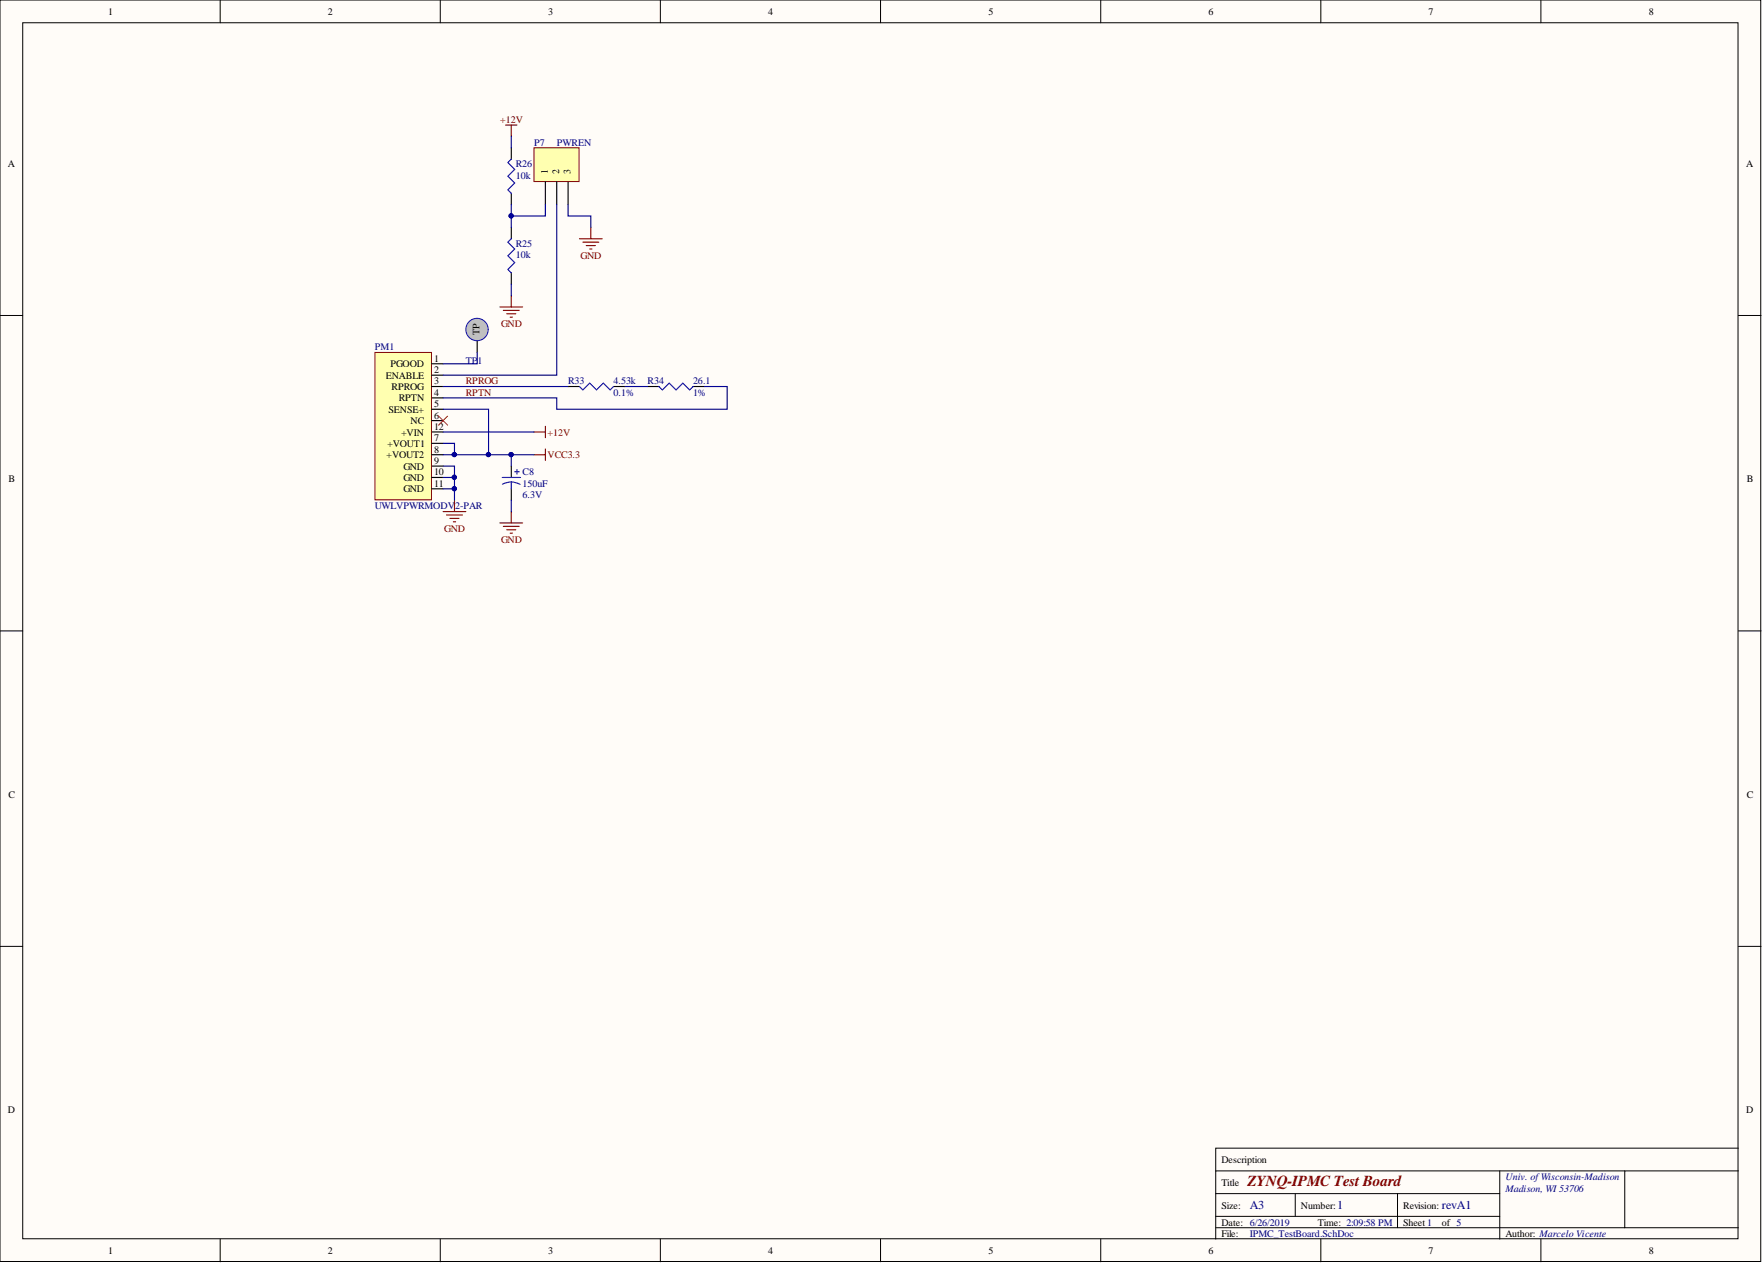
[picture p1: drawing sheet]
<svg xmlns="http://www.w3.org/2000/svg" width="393mm" height="282mm" viewBox="0 0 393 282" stroke-linecap="round" stroke-linejoin="round" font-family="sans-serif">
<g fill="#fffcf8" stroke="#000" stroke-width=".22">
<path d="M0 0h393.1v281.5h-393.1z"/>
<path d="M5.1 5.1h382.9v271.4h-382.9z"/>
</g>
<g fill="none" stroke="#000" stroke-width=".22">
<path d="M49.2 0v5.1M98.3 0v5.1M147.4 0v5.1M196.6 0v5.1M245.7 0v5.1M294.9 0v5.1M344 0v5.1M0 70.4h5.1M388.1 70.4h5M0 140.8h5.1M388.1 140.8h5M0 211.2h5.1"/>
<path d="M388.1 211.2h5M388.1 256.2h-116.7v5.1M49.2 276.5v5.1M98.3 276.5v5.1M147.4 276.5v5.1M196.6 276.5v5.1M245.7 276.5v5.1M271.4 266.4h63.4M271.4 274h116.7M271.4 271.5h63.4M289.2 266.4v5.1M294.9 276.5v5.1"/>
<path d="M312 266.4v7.6M334.8 261.3v15.2M344 276.5v5.1M362.7 261.3h-91.3v15.2M388.1 261.3h-25.4v12.7"/>
</g>
<path d="M83.7 78.7h12.6v32.9h-12.6z" fill="#ffffb0" stroke="#800000" stroke-width=".22"/>
<path d="M96.4 81.2h2.5M96.4 83.7h2.5M96.4 86.3h2.5M96.4 88.8h2.5M96.4 91.3h2.5M96.4 93.9h2.5M96.4 98.9h2.5M96.4 96.4h2.5M96.4 101.5h2.5M96.4 104h2.5M96.4 106.6h2.5M96.4 109.1h2.5" fill="none" stroke="#000" stroke-width=".25"/>
<path d="M119.2 33h10.1v7.5h-10.1z" fill="#ffffb0" stroke="#800000" stroke-width=".22"/>
<path d="M121.7 40.6v5.1M124.3 40.6v5.1M126.8 40.6v5.1" fill="none" stroke="#000" stroke-width=".25"/>
<circle cx="106.5" cy="73.5" r="2.5" fill="#c0c0c0" stroke="#00f" stroke-width=".22"/>
<path d="M114.1 33v2.5M114.1 43.1v2.6M114.1 50.7v2.6M106.5 76.1v2.6M114.1 60.9v2.5M126.8 86.3h2.6M137 86.3h2.5M144.6 86.3h2.5M154.7 86.3h2.6M114.1 104v2.6M114.1 109.1v2.5" fill="none" stroke="#000" stroke-width=".25"/>
<g fill="none" stroke="#800000" stroke-width=".25">
<path d="M112.9 27.9h2.5M114.1 27.9v2.5M129.4 53.3h5M130.1 54h3.6M130.9 54.8h2M131.6 55.6h.5M131.9 50.7v2.6M111.6 68.5h5.1M112.4 69.3h3.5M113.1 70h2.1M113.9 70.8h.5M114.1 66v2.5"/>
<path d="M119.2 96.4h2.5M121.7 95.1v2.6M98.9 114.2h5.1M99.7 114.9h3.5M100.4 115.7h2.1M101.2 116.5h.5M101.5 111.6v2.6M111.6 116.7h5.1M112.4 117.5h3.5M113.1 118.2h2.1M113.9 119h.5M114.1 114.2v2.5"/>
<path d="M119.2 101.5h2.5M121.7 100.2v2.6"/>
</g>
<path d="M97.9 92.9l2 2M99.9 92.9l-2 2" fill="none" stroke="#f00" stroke-width=".22"/>
<path d="M114.1 35.5l-.7 .8 1.5 1.5-1.5 1.5 1.5 1.6-1.5 1.5 .7 .7M114.1 53.3l-.7 .7 1.5 1.6-1.5 1.5 1.5 1.5-1.5 1.5 .7 .8M129.4 86.3l.7 .7 1.5-1.5 1.6 1.5 1.5-1.5 1.5 1.5 .8-.7M147.1 86.3l.8 .7 1.5-1.5 1.5 1.5 1.5-1.5 1.6 1.5 .7-.7M112.1 106.6h4.1M114.1 107.6l.9 .1 1.1 .4M114.1 107.6l-.8 .1-1.1 .4M114.1 107.6v1.5M114.9 105.3h1M115.4 104.8v1" fill="none" stroke="#00f" stroke-width=".25"/>
<g fill="none" stroke="#000080" stroke-width=".25">
<path d="M114.1 30.4v2.6M114.1 45.7v5M121.7 45.7v2.5h-7.6M124.3 45.7v38h-25.4M126.8 45.7v2.5h5.1v2.5M106.5 78.7v2.5h-7.6M114.1 63.4v2.6M98.9 98.9h2.6v2.6M98.9 91.3h10.2v10.2M98.9 96.4h20.3M98.9 86.3h27.9M139.5 86.3h5.1"/>
<path d="M157.3 86.3h5v5h-38v-2.5h-25.4M98.9 109.1h2.6v2.5M98.9 104h2.6v5.1M98.9 101.5h20.3M98.9 106.6h2.6M114.1 101.5v2.5M114.1 111.6v2.6"/>
</g>
<g fill="#000080" stroke="#000080" stroke-width=".22">
<circle cx="101.4" cy="109.1" r=".47"/>
<circle cx="101.4" cy="106.5" r=".47"/>
<circle cx="101.4" cy="101.4" r=".47"/>
<circle cx="109" cy="101.4" r=".47"/>
<circle cx="114.1" cy="101.4" r=".47"/>
<circle cx="114.1" cy="48.2" r=".47"/>
</g>
<text font-size="3.4" fill="#800000" x="278.5" y="264.7">ZYNQ-IPMC Test Board</text>
<g font-size="2.7" fill="#000080">
<text x="279" y="269.8">A3</text>
<text x="298.5" y="269.8">1</text>
<text x="321.9" y="269.8">revA1</text>
</g>
<g font-size="2.2">
<text x="24.2" y="3.3">1</text>
<text x="73.2" y="3.3">2</text>
<text x="122.4" y="3.3">3</text>
<text x="171.5" y="3.3">4</text>
<text x="220.7" y="3.3">5</text>
<text x="269.8" y="3.3">6</text>
<text x="318.9" y="3.3">7</text>
<text x="368.1" y="3.3">8</text>
<text x="1.8" y="37.2">A</text>
<text x="122.3" y="38.8" transform="rotate(-90 122.3 38.8)">1</text>
<text x="124.8" y="38.8" transform="rotate(-90 124.8 38.8)">2</text>
<text x="127.3" y="38.8" transform="rotate(-90 127.3 38.8)">3</text>
<text x="389.8" y="37.2">A</text>
<text x="107.1" y="74.8" transform="rotate(-90 107.1 74.8)">TP</text>
<text x="87.2" y="82">PGOOD</text>
<text x="96.9" y="80.7">1</text>
<text x="96.9" y="83.3">2</text>
<text x="86.1" y="84.5">ENABLE</text>
<text x="87.4" y="87.1">RPROG</text>
<text x="89" y="89.6">RPTN</text>
<text x="96.9" y="85.8">3</text>
<text x="96.9" y="88.3">4</text>
<text x="86.7" y="92.1">SENSE+</text>
<text x="91.7" y="94.7">NC</text>
<text x="96.9" y="90.9">5</text>
<text x="96.9" y="93.4">6</text>
<text x="96.9" y="95.9">12</text>
<text x="86.5" y="99.7">+VOUT1</text>
<text x="89.5" y="97.2">+VIN</text>
<text x="96.9" y="98.5">7</text>
<text x="96.9" y="101">8</text>
<text x="1.9" y="107.6">B</text>
<text x="86.3" y="102.3">+VOUT2</text>
<text x="90" y="104.8">GND</text>
<text x="90" y="107.4">GND</text>
<text x="96.9" y="103.5">9</text>
<text x="96.9" y="106.1">10</text>
<text x="389.9" y="107.6">B</text>
<text x="90" y="109.9">GND</text>
<text x="96.9" y="108.6">11</text>
<text x="1.9" y="178">C</text>
<text x="389.9" y="178">C</text>
<text x="1.8" y="248.4">D</text>
<text x="389.8" y="248.4">D</text>
<text x="272.7" y="259.6">Description</text>
<text x="272.7" y="264.6">Title</text>
<text x="272.7" y="269.7">Size:</text>
<text x="290.4" y="269.7">Number:</text>
<text x="313.2" y="269.7">Revision:</text>
<text x="272.7" y="273.5">Date: 6/26/2019</text>
<text x="294.2" y="273.5">Time: 2:09:58 PM</text>
<text x="313.2" y="273.5">Sheet 1</text>
<text x="321.9" y="273.5">of 5</text>
<text x="24.2" y="279.8">1</text>
<text x="73.2" y="279.8">2</text>
<text x="122.4" y="279.8">3</text>
<text x="171.5" y="279.8">4</text>
<text x="220.7" y="279.8">5</text>
<text x="269.8" y="279.8">6</text>
<text x="272.7" y="276.1">File:</text>
<text x="318.9" y="279.8">7</text>
<text x="336.1" y="276.1">Author: Marcelo Vicente</text>
<text x="368.1" y="279.8">8</text>
</g>
<g font-size="2.2" fill="#800000">
<text x="111.7" y="27.4">+12V</text>
<text x="129.6" y="57.8">GND</text>
<text x="111.9" y="73">GND</text>
<text x="104" y="85.8">RPROG</text>
<text x="104" y="88.3">RPTN</text>
<text x="122.3" y="97.2">+12V</text>
<text x="122.3" y="102.3">VCC3.3</text>
<text x="99.2" y="118.7">GND</text>
<text x="111.9" y="121.2">GND</text>
</g>
<g font-size="2.2" fill="#000080">
<text x="119.2" y="32.5">P7</text>
<text x="124.3" y="32.5">PWREN</text>
<text x="115.2" y="39.9">10k</text>
<text x="115.2" y="37.3">R26</text>
<text x="115.2" y="57.6">10k</text>
<text x="115.2" y="55.1">R25</text>
<text x="83.7" y="78.2">PM1</text>
<text x="104" y="81.2">TP1</text>
<text x="126.8" y="85.8">R33</text>
<text x="137" y="88.3">0.1%</text>
<text x="137" y="85.8">4.53k</text>
<text x="144.6" y="85.8">R34</text>
<text x="154.7" y="88.3">1%</text>
<text x="154.7" y="85.8">26.1</text>
<text x="116.7" y="106.1">C8</text>
<text x="83.7" y="113.7">UWLVPWRMODV2-PAR</text>
<text x="116.7" y="108.6">150uF</text>
<text x="116.7" y="111.2">6.3V</text>
<text x="336.1" y="263.4">Univ. ofWisconsin-Madison</text>
<text x="336.1" y="265.9">Madison, WI 53706</text>
<text x="279" y="276.1">IPMC_TestBoard.SchDoc</text>
</g>
</svg>
